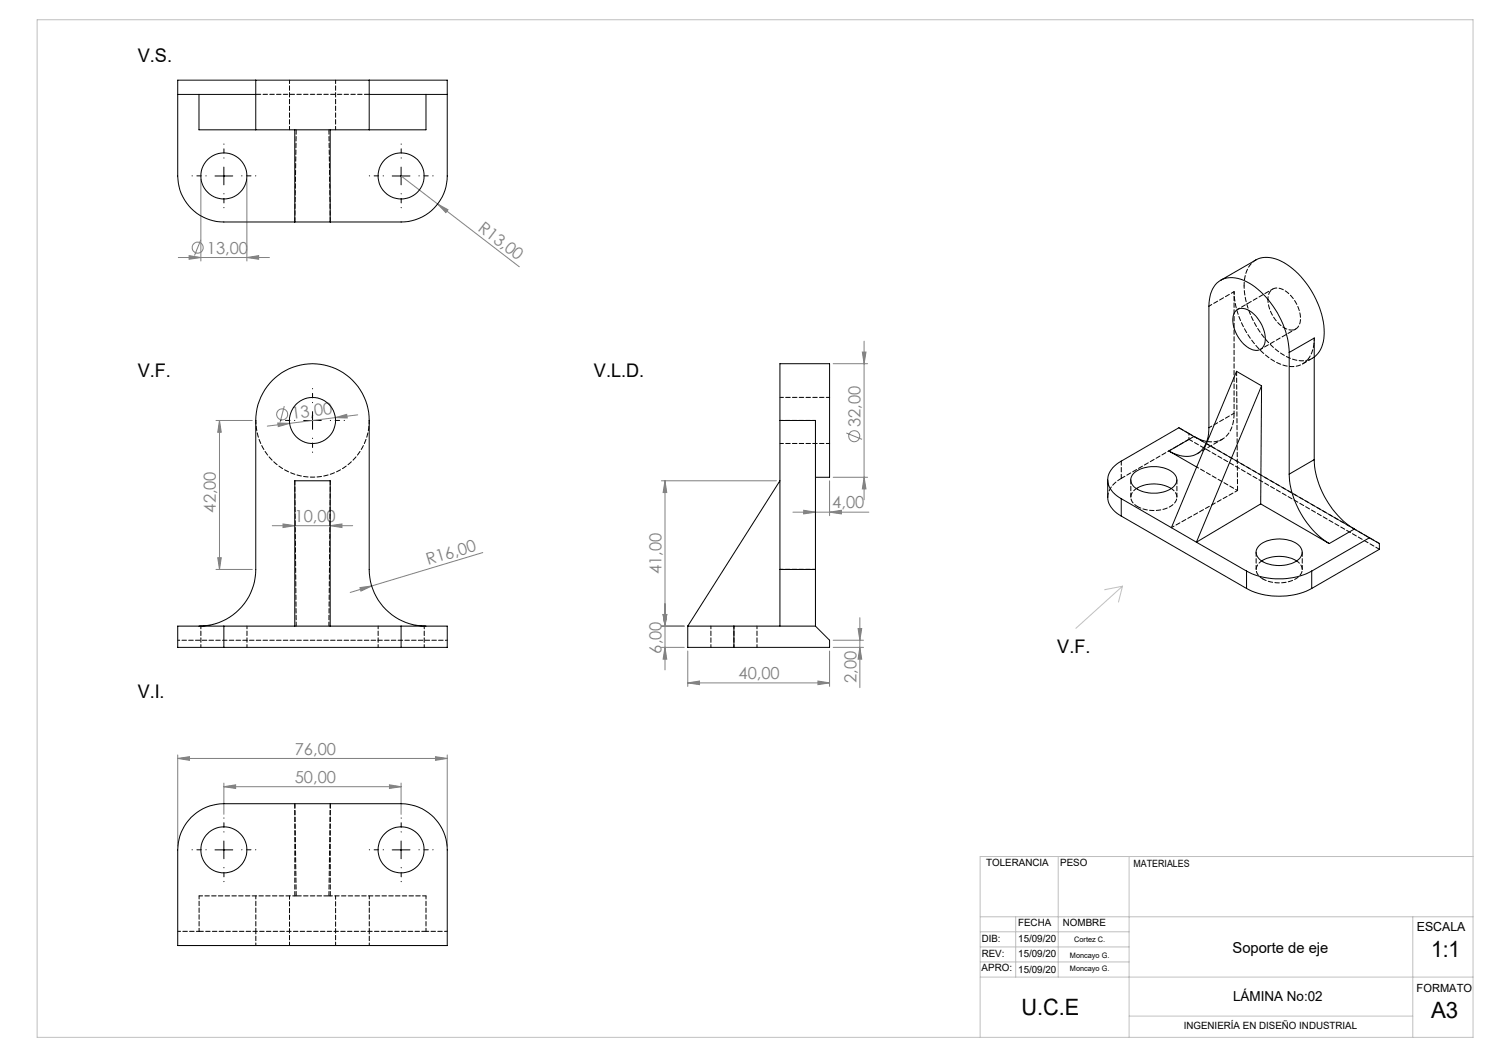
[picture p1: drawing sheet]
<svg xmlns="http://www.w3.org/2000/svg" width="420mm" height="297mm" viewBox="0 0 420 297" stroke-linecap="round" stroke-linejoin="round" font-family="sans-serif">
<g fill="none" stroke="#808080" stroke-width=".28">
<path d="M56.7 50.6v23M69.6 50.6v23M113.1 49.6l33.4 25.6M123.4 57.5l3 1.7-.6 .8zM50.3 72.6h25.7M53.3 72.1l3.4 .5-3.4 .5zM56.7 67.6l-1.8 4.5M69.6 72.6l3.4-.5v1zM243.2 99.3h1.1l-.6 3.3zM243.7 96.2v44.8M60.9 118.6h10.3M61.9 118.6v42"/>
<path d="M61.9 118.6l.5 3.3h-1zM78.4 119.3l3.3 .1-3.2 .9zM80.2 114.5l-1.2 4.7M81.7 119.4l-6.3 .8M94.6 117.8l-12.9 1.6M94.6 117.8l3.2-.9 .1 1zM100.9 117l-6.3 .8M235 102.6h9.7M186.5 135.6h32.5M187.6 135.6v53.3M187.6 135.6l.5 3.3h-1.1zM234 135.6v9.8"/>
<path d="M235 134.6h9.7M238.7 122.1l4.5 1.8M243.7 134.6l.6 3.3h-1.1zM61.4 157.3h1l-.5 3.3zM76.8 148.3h22.7M79.8 147.8l3.3 .5-3.3 .5zM93.1 148.3l3.3-.5v1zM136.2 155.9l-37.4 11.2M223.7 144.5h21.4M226.7 143.9l3.3 .6-3.3 .5zM234 144.5l3.3-.6v1.1zM60.9 160.6h10.3"/>
<path d="M101.5 165.7l3.3-.4-3 1.4zM186.5 176.6h6.5M187 173.3h1.1l-.5 3.3zM242 177.3h1.1l-.6 3.3zM242.5 174.2v19.8M186.5 182.6h6.5M187.6 182.6l.5 3.3h-1.1zM194 192.6l3.3-.5v1zM194 183.6v10M194 192.6h40M230.7 192.1l3.3 .5-3.3 .5zM234 183.6v10"/>
<path d="M235 182.6h8.6M235 180.6h8.6M242.5 182.6l.6 3.3h-1.1zM50.1 213.9l3.3-.5v1.1zM50.1 212.9v25.8M50.1 213.9h76.1M122.8 213.4l3.4 .5-3.4 .6zM126.2 212.9v25.8M63.1 221.9l3.4-.5v1zM63.1 220.9v8.8M63.1 221.9h50M109.9 221.4l3.2 .5-3.2 .5z"/>
<path d="M113.1 220.9v8.8"/>
<circle cx="55.8" cy="69.8" r="1.55"/>
<circle cx="79.6" cy="116.9" r="1.55"/>
<circle cx="241" cy="123" r="1.56"/>
</g>
<g fill="none" stroke="#000" stroke-width=".28" stroke-dasharray="15.2 1.3 1.3 1.3" stroke-dashoffset="15.1">
<path d="M58.2 49.6h-4M63.2 44.6v-4M63.2 54.6v4M68.2 49.6h4M108.2 49.6h-4M113.2 44.6v-4M113.2 54.6v4M118.2 49.6h4M83.2 118.6h-4M88.2 113.6v-4M93.2 118.6h4M88.2 123.6v4"/>
<path d="M58.2 239.7h-4M63.2 234.7v-4M68.2 239.7h4M108.2 239.7h-4M113.2 234.7v-4M118.2 239.7h4M63.2 244.7v4M113.2 244.7v4"/>
</g>
<path d="M60.6 49.6h5.1M63.1 47.1v5M110.6 49.6h5M113.1 47.1v5M85.7 118.6h4.9M88.2 116.1v5M60.6 239.7h5.1M63.1 237.2v5M110.6 239.7h5M113.1 237.2v5" fill="none" stroke="#000" stroke-width=".28"/>
<g fill="none" stroke="#c0c0c0" stroke-width=".28">
<path d="M10.5 5.6h405v287h-405zM316.6 165.3l-13.1 11.9M316.6 165.3l-1.1 4.5M316.6 165.3l-5 1M276.5 258.6h139M286.5 258.6v17M298.5 241.6v34M318.5 241.6v51M398.5 258.6v34M415.5 241.6h-139v51M276.5 267.1h42M276.5 271.3h42"/>
<path d="M276.5 262.8h42M276.5 275.6h139M318.5 286.6h80"/>
</g>
<g fill="#808080">
<path d="M101.5 165.7l3.3-.4-3 1.4z"/>
<path d="M123.4 57.5l3 1.7-.6 .8z"/>
<path d="M234 144.5l3.3-.6v1.1zM226.7 143.9l3.3 .6-3.3 .5z"/>
<path d="M53.3 72.1l3.4 .5-3.4 .5zM69.6 72.6l3.4-.5v1zM194 192.6l3.3-.5v1zM230.7 192.1l3.3 .5-3.3 .5zM63.1 221.9l3.4-.5v1zM109.9 221.4l3.2 .5-3.2 .5zM50.1 213.9l3.3-.5v1.1zM122.8 213.4l3.4 .5-3.4 .6z"/>
<path d="M94.6 117.8l3.3 .1-.1-1zM78.4 119.3l.1 1 3.2-.9z"/>
<path d="M187.6 182.6l.5 3.3h-1.1zM187 173.3h1.1l-.5 3.3zM187 173.3h1.1l-.5 3.3zM187.6 135.6l.5 3.3h-1.1z"/>
<path d="M61.9 118.6l.5 3.3h-1zM61.4 157.3h1l-.5 3.3zM243.2 99.3h1.1l-.6 3.3zM243.7 134.6l.6 3.3h-1.1zM242 177.3h1.1l-.6 3.3zM242.5 182.6l.6 3.3h-1.1z"/>
<path d="M79.8 147.8l3.3 .5-3.3 .5zM93.1 148.3l3.3-.5v1z"/>
</g>
<g fill="none" stroke="#000" stroke-width=".28">
<path d="M50.1 26.6h6M56.1 26.6h16M56.1 26.6v10h16M72.1 36.6h32M72.1 22.6h32M72.1 22.6h-22v27a13 13 0 0 0 13 13h50a13 13 0 0 0 13.1-13v-27h-22.1M72.1 22.6v14M83.1 36.6v26M93.1 36.6v26M104.1 26.6h16.1M104.1 22.6v14M120.2 26.6v10h-16.1"/>
<path d="M120.2 26.6h6M344.3 79.1l9.9-5.8a8.4 8.4 0 0 1 8.8 1.3 24.8 24.8 0 0 1 10.5 20 7.7 7.7 0 0 1-2.8 6.1M348.7 87.5a3.7 3.7 0 0 1 4.6 .8 9.5 9.5 0 0 1 3.4 8.9 2.69 2.69 0 0 1-4.4 1 9.5 9.5 0 0 1-4.3-9.6zM363.6 99.4a24.7 24.7 0 0 0-12.1-20 6.9 6.9 0 0 0-8.7 .9 9.4 9.4 0 0 0-1.8 6.1v34.2a7.5 7.5 0 0 1-4.5 7.9 8.8 8.8 0 0 1-6.8-1.3M363.6 99.4v34.3M363.6 99.4l7.1-4v34.2M220 118.6v-16h14v32h-4M220 118.6h10v42M220 118.6v42M355.8 108.8l-7-4.1-18.4 44.1M355.8 108.8l-.2 33.3M355.8 108.8l-18.3 44.1 18.1-10.8"/>
<path d="M220 135.6l-26 41M312.5 135.4v4.9a6.5 6.5 0 0 0 3.8 5.3M319.9 133.3a9.6 9.6 0 0 1 11 0 2.71 2.71 0 0 1-.8 4.7 9.4 9.4 0 0 1-10.5-1 2.47 2.47 0 0 1 .3-3.7zM320.5 137.8a9.9 9.9 0 0 1 9.9 0M329.7 127.2l7.8 4.5M336.8 123.1l-4.3-2.5-16.2 9.5a5.8 5.8 0 0 0-3.5 7l1.1 1.7 2.4 1.8M336.8 123.1l2.4 1.1 1.2 .3M336.8 123.1l-7.1 4.1M363.6 133.7a25 25 0 0 0 11.3 19.6M370.7 129.6a24.9 24.9 0 0 0 11.3 19.6M370.7 129.6l-7.1 4.1M316.3 140.6l35.3 20.5"/>
<path d="M316.3 140.6v5M316.3 145.6l35.3 20.4M355.3 153.8a9.4 9.4 0 0 1 11.4 .3 2.71 2.71 0 0 1-1.3 4.3 9.8 9.8 0 0 1-10.1-.6 2.5 2.5 0 0 1 0-4zM355.6 142.1l19.3 11.2M355.9 158.2a9.9 9.9 0 0 1 9.8 0M382 149.2l-7.1 4.1M382 149.2l4.3 2.5M386.3 151.7l-16.3 9.4M386.3 151.7l2.8 1.6v1.6l-19.1 11.1M56.1 176.6a16 16 0 0 0 16-16v-42a16 16 0 0 1 16-16 16 16 0 0 1 16 16v42a16 16 0 0 0 16.1 16M63.1 176.6h-13v6h13M63.1 176.6v6"/>
<path d="M63.1 176.6h50M83.1 176.6v-41h10v41M113.1 176.6h13.1v6h-13.1M113.1 176.6v6M194 176.6h13M194 176.6v6h13M207 176.6h23M207 176.6v6M220 160.6v16M220 160.6h10M230 160.6v16M230 176.6l4 4v2h-27"/>
<path d="M351.6 161.1a20.4 20.4 0 0 0 18.4 0M351.6 166a20.4 20.4 0 0 0 18.4 0M351.6 161.1v4.9M370 161.1v4.9M63.1 182.6h50M53.9 230.5a13 13 0 0 1 9.2-3.8h50a13 13 0 0 1 13.1 13v27h-76.1v-27a13 13 0 0 1 3.8-9.2z"/>
<circle cx="63.1" cy="49.6" r="6.5"/>
<circle cx="113.1" cy="49.6" r="6.5"/>
<circle cx="88.2" cy="118.6" r="6.5"/>
<circle cx="63.1" cy="239.7" r="6.5"/>
<circle cx="113.1" cy="239.7" r="6.5"/>
</g>
<path d="M83.5 36.6l-.3 26M92.8 36.6l.4 26M367.4 102.7l2.8-1.7M332.5 120.6l2.9 1.7M349.1 138.4l-.3-33.7M83.2 226.7v26M93.2 226.7v26M83.5 252.7l-.3-26M92.8 252.7l.4-26" fill="none" stroke="#000" stroke-width=".28" stroke-dasharray="1.3 .6"/>
<path d="M337.5 131.7l11.6 6.7M50.2 180.6h76" fill="none" stroke="#000" stroke-width=".28" stroke-dasharray="1.3 .6" stroke-dashoffset=".7"/>
<path d="M341 86.3l7.1-4M357.6 84.5a2.8 2.8 0 0 1 1.4-3 2.8 2.8 0 0 1 3.2 .4 9.5 9.5 0 0 1 4.4 9.5 2.68 2.68 0 0 1-4.4 1.1 10.2 10.2 0 0 1-4.6-8M220 118.6h10M337.7 128l7.1-4.1M341 120.6l7.1-4M349.1 138.4l-18.7 10.4M220 160.6h10M56.2 252.7v10M72.2 252.7v10M104.2 252.7v10M120.2 252.7v10" fill="none" stroke="#000" stroke-width=".28" stroke-dasharray="1.3 .6" stroke-dashoffset=".4"/>
<path d="M370.7 95.3a7.4 7.4 0 0 1-4.5 7.9 10.6 10.6 0 0 1-9.2-3 25.4 25.4 0 0 1-8.9-17.9M56.7 176.6v6M106.7 176.6v6M200.5 176.6v6M69.7 182.6v-6M119.7 182.6v-6M207 182.6v-6M213.5 182.6v-6M56.2 262.7h-6M72.2 262.7v4M104.2 266.7v-4M126.2 262.7h-6" fill="none" stroke="#000" stroke-width=".28" stroke-dasharray="1.3 .6" stroke-dashoffset=".5"/>
<path d="M350.9 80.6a7.9 7.9 0 0 1 3.3-7.3M336.8 123.1l45.2 26.1" fill="none" stroke="#000" stroke-width=".28" stroke-dasharray="1.3 .6" stroke-dashoffset=".2"/>
<path d="M348.1 82.3v34.3M355.6 98.5l9.9-5.7M359 81.5l-9.9 5.7M370.7 100.7a7.7 7.7 0 0 1-8.5-.5 25 25 0 0 1-11.3-19.6" fill="none" stroke="#000" stroke-width=".28" stroke-dasharray="1.3 .6" stroke-dashoffset=".6"/>
<g fill="none" stroke="#000" stroke-width=".28" stroke-dasharray="1.3 .6" stroke-dashoffset=".3">
<path d="M81.7 22.6v14M94.7 36.6v-14M104.2 118.6a16 16 0 0 1-16 16 16 16 0 0 1-16-16M234 112.1h-14M220 125.1h14M320.5 137.8a2.75 2.75 0 0 0-1.5 2.7 2.75 2.75 0 0 0 1.9 2.4M320.9 142.9a9.5 9.5 0 0 0 10.4-1 2.6 2.6 0 0 0-.9-4.1M355.9 158.2a2.75 2.75 0 0 0-1.6 2.7 2.75 2.75 0 0 0 1.9 2.4M356.2 163.3a9.5 9.5 0 0 0 10.5-1 2.6 2.6 0 0 0-1-4.1M56.2 252.7h27.3M81.7 252.7v14M92.8 252.7h27.4"/>
<path d="M94.7 266.7v-14"/>
</g>
<path d="M316.3 134.9v-4.9M316.3 134.9l19.1-11M319 135.3v4.9M335.4 122.3l53.7 31M335.4 123.9l53.7 31M312.5 140.2a6.5 6.5 0 0 1 3.8-5.3M332 140.2v-4.9M354.3 155.7v4.9M83.5 176.6l-.3-41M92.8 176.6l.4-41M367.3 160.6v-4.9M56.2 262.7h64" fill="none" stroke="#000" stroke-width=".28" stroke-dasharray="1.3 .6" stroke-dashoffset=".1"/>
<path d="M104.2 26.6h-32M348.1 116.6a7.4 7.4 0 0 1-4.5 7.8l-1.4 .2-1.8-.1" fill="none" stroke="#000" stroke-width=".28" stroke-dasharray="1.3 .6" stroke-dashoffset="-.1"/>
<path d="M335.4 122.3v1.6" fill="none" stroke="#000" stroke-width=".28" stroke-dasharray="1.3 .6" stroke-dashoffset=".8"/>
<path d="M92.8 252.7h-9.3" fill="none" stroke="#000" stroke-width=".28" stroke-dasharray="1.3 .6" stroke-dashoffset="-.2"/>
<g font-size="6.3">
<text x="403.7" y="270">1:1</text>
<text x="288.1" y="286.2">U.C.E</text>
<text x="403.7" y="287.2">A3</text>
</g>
<g font-size="5.3">
<text x="38.9" y="17.5">V.S.</text>
<text x="38.9" y="106.3">V.F.</text>
<text x="167.5" y="106.3">V.L.D.</text>
<text x="298.2" y="184.2">V.F.</text>
<text x="38.9" y="197">V.I.</text>
</g>
<g font-size="4.7" fill="#808080">
<text x="134.6" y="64.8" transform="rotate(38 134.6 64.8)">R13,00</text>
<text x="58.3" y="71.5">13,00</text>
<text x="82.4" y="118.2" transform="rotate(-7 82.4 118.2)">13,00</text>
<text x="242.7" y="120.4" transform="rotate(-90 242.7 120.4)">32,00</text>
<text x="234.8" y="143.4">4,00</text>
<text x="60.9" y="144.6" transform="rotate(-90 60.9 144.6)">42,00</text>
<text x="83.1" y="147.3">10,00</text>
<text x="120.8" y="159.5" transform="rotate(-17 120.8 159.5)">R16,00</text>
<text x="186.6" y="162" transform="rotate(-90 186.6 162)">41,00</text>
<text x="186.6" y="184.4" transform="rotate(-90 186.6 184.4)">6,00</text>
<text x="208.3" y="191.6">40,00</text>
<text x="241.6" y="192.6" transform="rotate(-90 241.6 192.6)">2,00</text>
<text x="83.2" y="212.9">76,00</text>
<text x="83.2" y="220.9">50,00</text>
</g>
<text font-size="4.2" x="347.7" y="268.9">Soporte de eje</text>
<text font-size="3.9" x="347.8" y="282.3">LÁMINA No:02</text>
<text font-size="3.5" x="399.6" y="262.6">ESCALA</text>
<text font-size="3.2" x="399.6" y="279.7">FORMATO</text>
<g font-size="2.8">
<text x="278.1" y="244.3">TOLERANCIA</text>
<text x="299.1" y="244.3">PESO</text>
<text x="319.7" y="244.6">MATERIALES</text>
<text x="287.2" y="261.3">FECHA</text>
<text x="299.8" y="261.3">NOMBRE</text>
<text x="276.9" y="265.8">DIB:</text>
<text x="287.2" y="265.8">15/09/20</text>
<text x="276.9" y="273.8">APRO:</text>
<text x="276.9" y="270.1">REV:</text>
<text x="287.2" y="270.1">15/09/20</text>
<text x="287.2" y="274.3">15/09/20</text>
<text x="333.9" y="290.3">INGENIERÍA EN DISEÑO INDUSTRIAL</text>
</g>
<g font-size="2.1">
<text x="303" y="265.8">Cortez C.</text>
<text x="301.8" y="270.1">Moncayo G.</text>
<text x="301.8" y="273.8">Moncayo G.</text>
</g>
</svg>
